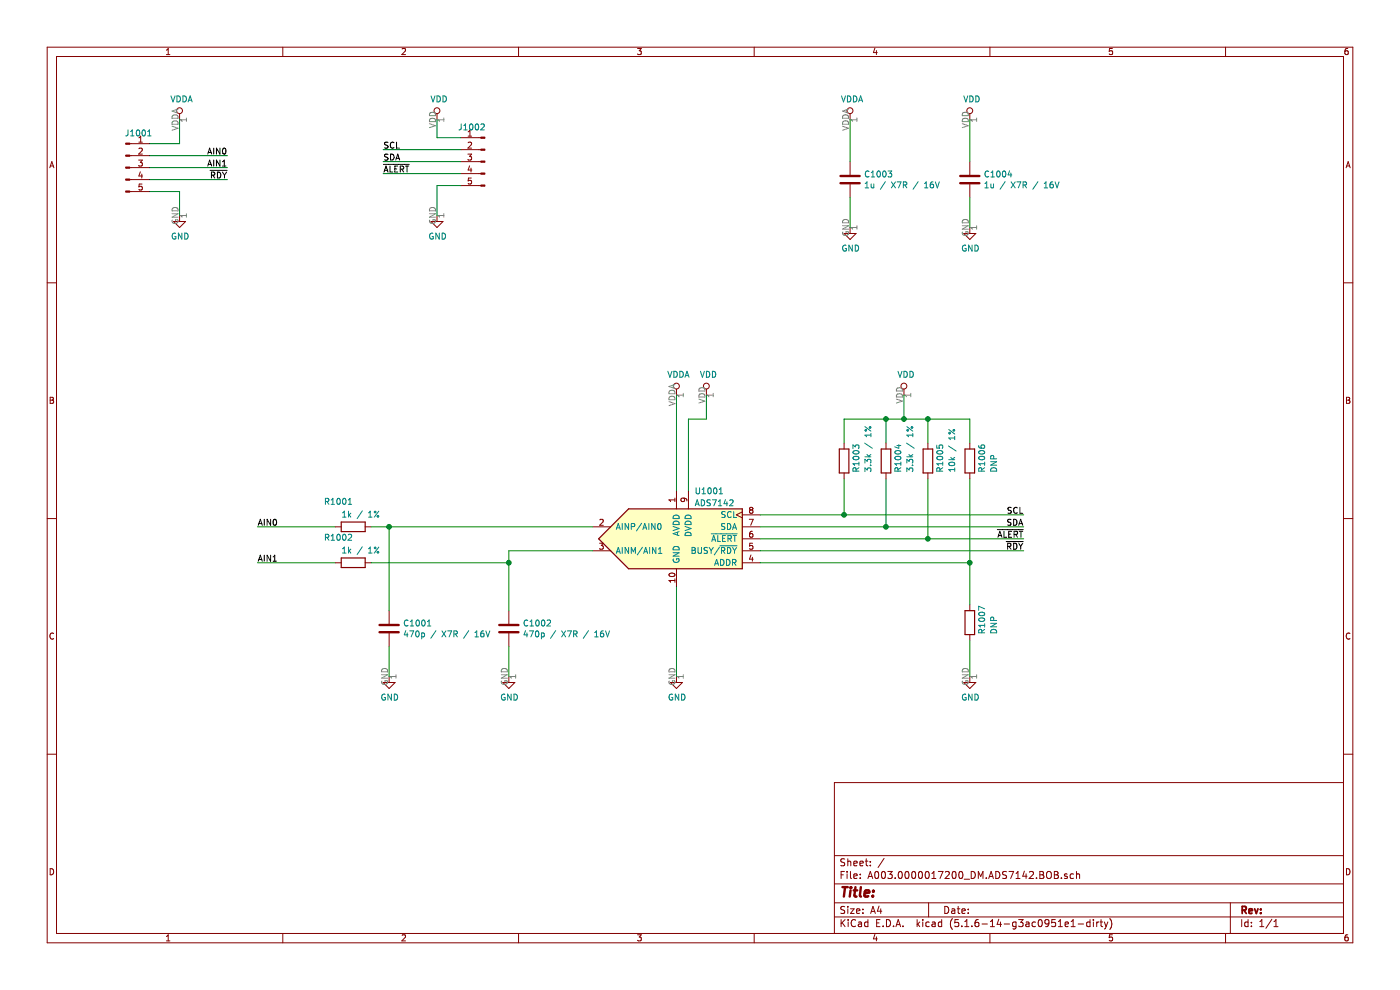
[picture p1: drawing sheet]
EESchema Schematic File Version 4
EELAYER 30 0
EELAYER END
$Descr A4 11693 8268
encoding utf-8
Sheet 1 1
Title ""
Date ""
Rev ""
Comp ""
Comment1 ""
Comment2 ""
Comment3 ""
Comment4 ""
$EndDescr
$Comp
L texas_instruments_local:ADS7142 U1001
U 1 1
P 5650 4500
F 0 "U1001" H 5800 4900 50  0000 L CNN
F 1 "ADS7142" H 5800 4800 50  0000 L CNN
F 2 "qfn:Texas_RUG0010A_X2QFN-10_1.5x2mm_Pitch0.5mm" H 5700 4900 50  0001 C CNN
F 3 "https://www.ti.com/lit/ds/symlink/ads7142.pdf" H 5700 4900 50  0001 C CNN
F 4 "Texas Instruments" H 5650 4500 50  0001 C CNN "Manufacturer"
F 5 "ADS7142IRUGT" H 5650 4500 50  0001 C CNN "PartNumber"
F 6 "www.mouser.com" H 5650 4500 50  0001 C CNN "Distributor#1"
F 7 "595-ADS7142IRUGT" H 5650 4500 50  0001 C CNN "OrderingCode#1"
F 8 "F.Cu" H 5650 4500 50  0001 C CNN "Layer"
	1    5650 4500
	1    0    0    -1  
$EndComp
$Comp
L Connector:Conn_01x05_Male J1001
U 1 1
P 1050 1400
F 0 "J1001" H 1158 1689 50  0000 C CNN
F 1 "Conn_01x05_Male" H 1158 1690 50  0001 C CNN
F 2 "Pin_Headers:Pin_Header_Straight_1x05_Pitch2.54mm" H 1050 1400 50  0001 C CNN
F 3 "~" H 1050 1400 50  0001 C CNN
F 4 "Amphenol FCI" H 1050 1400 50  0001 C CNN "Manufacturer"
F 5 "77311-118-05LF" H 1050 1400 50  0001 C CNN "PartNumber"
F 6 "www.mouser.com" H 1050 1400 50  0001 C CNN "Distributor#1"
F 7 "649-77311-118-05LF" H 1050 1400 50  0001 C CNN "OrderingCode#1"
F 8 "B.Cu" H 1050 1400 50  0001 C CNN "Layer"
	1    1050 1400
	1    0    0    -1  
$EndComp
$Comp
L Device:R R1001
U 1 1
P 2950 4400
F 0 "R1001" V 3157 4400 50  0000 L CNN
F 1 "1k / 1%" V 3050 4500 50  0000 R CNN
F 2 "Resistors_SMD:R_0402" V 2880 4400 50  0001 C CNN
F 3 "~" H 2950 4400 50  0001 C CNN
F 4 "Vishay / Dale" H 2950 4400 50  0001 C CNN "Manufacturer"
F 5 "CRCW04021K00FKEDC" H 2950 4400 50  0001 C CNN "PartNumber"
F 6 "www.mouser.com" H 2950 4400 50  0001 C CNN "Distributor#1"
F 7 "71-CRCW04021K00FKEDC" H 2950 4400 50  0001 C CNN "OrderingCode#1"
F 8 "B.Cu" H 2950 4400 50  0001 C CNN "Layer"
	1    2950 4400
	0    -1   -1   0   
$EndComp
$Comp
L Device:C C1001
U 1 1
P 3250 5250
F 0 "C1001" H 3365 5296 50  0000 L CNN
F 1 "470p / X7R / 16V" H 3365 5205 50  0000 L CNN
F 2 "Capacitors_SMD:C_0402" H 3288 5100 50  0001 C CNN
F 3 "~" H 3250 5250 50  0001 C CNN
F 4 "KEMET" H 3250 5250 50  0001 C CNN "Manufacturer"
F 5 "C0402C471K4RACTU" H 3250 5250 50  0001 C CNN "PartNumber"
F 6 "www.mouser.com" H 3250 5250 50  0001 C CNN "Distributor#1"
F 7 "80-C0402C471K4R" H 3250 5250 50  0001 C CNN "OrderingCode#1"
F 8 "B.Cu" H 3250 5250 50  0001 C CNN "Layer"
	1    3250 5250
	1    0    0    -1  
$EndComp
$Comp
L Device:R R1002
U 1 1
P 2950 4700
F 0 "R1002" V 3157 4700 50  0000 L CNN
F 1 "1k / 1%" V 3050 4800 50  0000 R CNN
F 2 "Resistors_SMD:R_0402" V 2880 4700 50  0001 C CNN
F 3 "~" H 2950 4700 50  0001 C CNN
F 4 "Vishay / Dale" H 2950 4700 50  0001 C CNN "Manufacturer"
F 5 "CRCW04021K00FKEDC" H 2950 4700 50  0001 C CNN "PartNumber"
F 6 "www.mouser.com" H 2950 4700 50  0001 C CNN "Distributor#1"
F 7 "71-CRCW04021K00FKEDC" H 2950 4700 50  0001 C CNN "OrderingCode#1"
F 8 "B.Cu" H 2950 4700 50  0001 C CNN "Layer"
	1    2950 4700
	0    -1   -1   0   
$EndComp
$Comp
L Device:C C1002
U 1 1
P 4250 5250
F 0 "C1002" H 4365 5296 50  0000 L CNN
F 1 "470p / X7R / 16V" H 4365 5205 50  0000 L CNN
F 2 "Capacitors_SMD:C_0402" H 4288 5100 50  0001 C CNN
F 3 "~" H 4250 5250 50  0001 C CNN
F 4 "KEMET" H 4250 5250 50  0001 C CNN "Manufacturer"
F 5 "C0402C471K4RACTU" H 4250 5250 50  0001 C CNN "PartNumber"
F 6 "www.mouser.com" H 4250 5250 50  0001 C CNN "Distributor#1"
F 7 "80-C0402C471K4R" H 4250 5250 50  0001 C CNN "OrderingCode#1"
F 8 "B.Cu" H 4250 5250 50  0001 C CNN "Layer"
	1    4250 5250
	1    0    0    -1  
$EndComp
Wire Wire Line
	4950 4400 3250 4400
Wire Wire Line
	3100 4700 4250 4700
Wire Wire Line
	4250 4700 4250 4600
Wire Wire Line
	4250 4600 4950 4600
Wire Wire Line
	4250 5100 4250 4700
Connection ~ 4250 4700
Wire Wire Line
	3250 5100 3250 4400
Connection ~ 3250 4400
Wire Wire Line
	3250 4400 3100 4400
$Comp
L Device:R R1003
U 1 1
P 7050 3850
F 0 "R1003" V 7150 3750 50  0000 L CNN
F 1 "3.3k / 1%" V 7250 3750 50  0000 L CNN
F 2 "Resistors_SMD:R_0603" V 6980 3850 50  0001 C CNN
F 3 "~" H 7050 3850 50  0001 C CNN
F 4 "Vishay / Dale" H 7050 3850 50  0001 C CNN "Manufacturer"
F 5 "CRCW06033K30FKEAC" H 7050 3850 50  0001 C CNN "PartNumber"
F 6 "www.mouser.com" H 7050 3850 50  0001 C CNN "Distributor#1"
F 7 "71-CRCW06033K30FKEAC" H 7050 3850 50  0001 C CNN "OrderingCode#1"
F 8 "F.Cu" H 7050 3850 50  0001 C CNN "Layer"
	1    7050 3850
	1    0    0    -1  
$EndComp
$Comp
L Device:R R1004
U 1 1
P 7400 3850
F 0 "R1004" V 7500 3750 50  0000 L CNN
F 1 "3.3k / 1%" V 7600 3750 50  0000 L CNN
F 2 "Resistors_SMD:R_0603" V 7330 3850 50  0001 C CNN
F 3 "~" H 7400 3850 50  0001 C CNN
F 4 "Vishay / Dale" H 7400 3850 50  0001 C CNN "Manufacturer"
F 5 "CRCW06033K30FKEAC" H 7400 3850 50  0001 C CNN "PartNumber"
F 6 "www.mouser.com" H 7400 3850 50  0001 C CNN "Distributor#1"
F 7 "71-CRCW06033K30FKEAC" H 7400 3850 50  0001 C CNN "OrderingCode#1"
F 8 "F.Cu" H 7400 3850 50  0001 C CNN "Layer"
	1    7400 3850
	1    0    0    -1  
$EndComp
Wire Wire Line
	7050 4000 7050 4300
Wire Wire Line
	7050 4300 6350 4300
Wire Wire Line
	6350 4400 7400 4400
Wire Wire Line
	7400 4400 7400 4000
$Comp
L Device:R R1005
U 1 1
P 7750 3850
F 0 "R1005" V 7850 3750 50  0000 L CNN
F 1 "10k / 1%" V 7950 3750 50  0000 L CNN
F 2 "Resistors_SMD:R_0603" V 7680 3850 50  0001 C CNN
F 3 "~" H 7750 3850 50  0001 C CNN
F 4 "Vishay / Dale" H 7750 3850 50  0001 C CNN "Manufacturer"
F 5 "CRCW060310K0FKEAC" H 7750 3850 50  0001 C CNN "PartNumber"
F 6 "www.mouser.com" H 7750 3850 50  0001 C CNN "Distributor#1"
F 7 "71-CRCW060310K0FKEAC" H 7750 3850 50  0001 C CNN "OrderingCode#1"
F 8 "F.Cu" H 7750 3850 50  0001 C CNN "Layer"
	1    7750 3850
	1    0    0    -1  
$EndComp
Wire Wire Line
	7750 4000 7750 4500
Wire Wire Line
	7750 4500 6350 4500
Wire Wire Line
	6350 4600 8550 4600
$Comp
L Device:R R1006
U 1 1
P 8100 3850
F 0 "R1006" V 8200 3750 50  0000 L CNN
F 1 "DNP" V 8300 3750 50  0000 L CNN
F 2 "Resistors_SMD:R_0603" V 8030 3850 50  0001 C CNN
F 3 "~" H 8100 3850 50  0001 C CNN
F 4 "F.Cu" H 8100 3850 50  0001 C CNN "Layer"
	1    8100 3850
	1    0    0    -1  
$EndComp
$Comp
L Device:R R1007
U 1 1
P 8100 5200
F 0 "R1007" V 8200 5100 50  0000 L CNN
F 1 "DNP" V 8300 5100 50  0000 L CNN
F 2 "Resistors_SMD:R_0603" V 8030 5200 50  0001 C CNN
F 3 "~" H 8100 5200 50  0001 C CNN
F 4 "F.Cu" H 8100 5200 50  0001 C CNN "Layer"
	1    8100 5200
	1    0    0    -1  
$EndComp
Wire Wire Line
	8100 4000 8100 4700
Wire Wire Line
	6350 4700 8100 4700
Connection ~ 8100 4700
Wire Wire Line
	8100 4700 8100 5050
$Comp
L power:GND #PWR01001
U 1 1
P 3250 5650
F 0 "#PWR01001" H 3250 5400 50  0001 C CNN
F 1 "GND" H 3255 5477 50  0000 C CNN
F 2 "" H 3250 5650 50  0001 C CNN
F 3 "" H 3250 5650 50  0001 C CNN
	1    3250 5650
	1    0    0    -1  
$EndComp
$Comp
L power:GND #PWR01002
U 1 1
P 4250 5650
F 0 "#PWR01002" H 4250 5400 50  0001 C CNN
F 1 "GND" H 4255 5477 50  0000 C CNN
F 2 "" H 4250 5650 50  0001 C CNN
F 3 "" H 4250 5650 50  0001 C CNN
	1    4250 5650
	1    0    0    -1  
$EndComp
$Comp
L power:GND #PWR01004
U 1 1
P 5650 5650
F 0 "#PWR01004" H 5650 5400 50  0001 C CNN
F 1 "GND" H 5655 5477 50  0000 C CNN
F 2 "" H 5650 5650 50  0001 C CNN
F 3 "" H 5650 5650 50  0001 C CNN
	1    5650 5650
	1    0    0    -1  
$EndComp
$Comp
L power:GND #PWR01011
U 1 1
P 8100 5650
F 0 "#PWR01011" H 8100 5400 50  0001 C CNN
F 1 "GND" H 8105 5477 50  0000 C CNN
F 2 "" H 8100 5650 50  0001 C CNN
F 3 "" H 8100 5650 50  0001 C CNN
	1    8100 5650
	1    0    0    -1  
$EndComp
Wire Wire Line
	8100 5350 8100 5650
Wire Wire Line
	5650 4900 5650 5650
Wire Wire Line
	4250 5400 4250 5650
Wire Wire Line
	3250 5400 3250 5650
$Comp
L power:VDDA #PWR01003
U 1 1
P 5650 3300
F 0 "#PWR01003" H 5650 3150 50  0001 C CNN
F 1 "VDDA" H 5667 3473 50  0000 C CNN
F 2 "" H 5650 3300 50  0001 C CNN
F 3 "" H 5650 3300 50  0001 C CNN
	1    5650 3300
	1    0    0    -1  
$EndComp
$Comp
L power:VDD #PWR01005
U 1 1
P 5900 3300
F 0 "#PWR01005" H 5900 3150 50  0001 C CNN
F 1 "VDD" H 5917 3473 50  0000 C CNN
F 2 "" H 5900 3300 50  0001 C CNN
F 3 "" H 5900 3300 50  0001 C CNN
	1    5900 3300
	1    0    0    -1  
$EndComp
$Comp
L power:VDD #PWR01008
U 1 1
P 7550 3300
F 0 "#PWR01008" H 7550 3150 50  0001 C CNN
F 1 "VDD" H 7567 3473 50  0000 C CNN
F 2 "" H 7550 3300 50  0001 C CNN
F 3 "" H 7550 3300 50  0001 C CNN
	1    7550 3300
	1    0    0    -1  
$EndComp
Wire Wire Line
	7050 3700 7050 3500
Wire Wire Line
	7050 3500 7400 3500
Wire Wire Line
	8100 3500 8100 3700
Wire Wire Line
	7550 3500 7550 3300
Connection ~ 7550 3500
Wire Wire Line
	7550 3500 7750 3500
Wire Wire Line
	7750 3700 7750 3500
Connection ~ 7750 3500
Wire Wire Line
	7750 3500 8100 3500
Wire Wire Line
	7400 3700 7400 3500
Connection ~ 7400 3500
Wire Wire Line
	7400 3500 7550 3500
Wire Wire Line
	5650 4100 5650 3300
Wire Wire Line
	5900 3300 5900 3500
Wire Wire Line
	5900 3500 5750 3500
Wire Wire Line
	5750 3500 5750 4100
$Comp
L Device:C C1003
U 1 1
P 7100 1500
F 0 "C1003" H 7215 1546 50  0000 L CNN
F 1 "1u / X7R / 16V" H 7215 1455 50  0000 L CNN
F 2 "Capacitors_SMD:C_0603" H 7138 1350 50  0001 C CNN
F 3 "~" H 7100 1500 50  0001 C CNN
F 4 "KEMET" H 7100 1500 50  0001 C CNN "Manufacturer"
F 5 "C0603C105K4RACTU" H 7100 1500 50  0001 C CNN "PartNumber"
F 6 "www.mouser.com" H 7100 1500 50  0001 C CNN "Distributor#1"
F 7 "80-C0603C105K4R" H 7100 1500 50  0001 C CNN "OrderingCode#1"
F 8 "F.Cu" H 7100 1500 50  0001 C CNN "Layer"
	1    7100 1500
	1    0    0    -1  
$EndComp
$Comp
L power:GND #PWR01007
U 1 1
P 7100 1900
F 0 "#PWR01007" H 7100 1650 50  0001 C CNN
F 1 "GND" H 7105 1727 50  0000 C CNN
F 2 "" H 7100 1900 50  0001 C CNN
F 3 "" H 7100 1900 50  0001 C CNN
	1    7100 1900
	1    0    0    -1  
$EndComp
Wire Wire Line
	7100 1650 7100 1900
$Comp
L Device:C C1004
U 1 1
P 8100 1500
F 0 "C1004" H 8215 1546 50  0000 L CNN
F 1 "1u / X7R / 16V" H 8215 1455 50  0000 L CNN
F 2 "Capacitors_SMD:C_0603" H 8138 1350 50  0001 C CNN
F 3 "~" H 8100 1500 50  0001 C CNN
F 4 "KEMET" H 8100 1500 50  0001 C CNN "Manufacturer"
F 5 "C0603C105K4RACTU" H 8100 1500 50  0001 C CNN "PartNumber"
F 6 "www.mouser.com" H 8100 1500 50  0001 C CNN "Distributor#1"
F 7 "80-C0603C105K4R" H 8100 1500 50  0001 C CNN "OrderingCode#1"
F 8 "F.Cu" H 8100 1500 50  0001 C CNN "Layer"
	1    8100 1500
	1    0    0    -1  
$EndComp
$Comp
L power:GND #PWR01010
U 1 1
P 8100 1900
F 0 "#PWR01010" H 8100 1650 50  0001 C CNN
F 1 "GND" H 8105 1727 50  0000 C CNN
F 2 "" H 8100 1900 50  0001 C CNN
F 3 "" H 8100 1900 50  0001 C CNN
	1    8100 1900
	1    0    0    -1  
$EndComp
Wire Wire Line
	8100 1650 8100 1900
$Comp
L power:VDDA #PWR01006
U 1 1
P 7100 1000
F 0 "#PWR01006" H 7100 850 50  0001 C CNN
F 1 "VDDA" H 7117 1173 50  0000 C CNN
F 2 "" H 7100 1000 50  0001 C CNN
F 3 "" H 7100 1000 50  0001 C CNN
	1    7100 1000
	1    0    0    -1  
$EndComp
$Comp
L power:VDD #PWR01009
U 1 1
P 8100 1000
F 0 "#PWR01009" H 8100 850 50  0001 C CNN
F 1 "VDD" H 8117 1173 50  0000 C CNN
F 2 "" H 8100 1000 50  0001 C CNN
F 3 "" H 8100 1000 50  0001 C CNN
	1    8100 1000
	1    0    0    -1  
$EndComp
Wire Wire Line
	7100 1350 7100 1000
Wire Wire Line
	8100 1350 8100 1000
$Comp
L Connector:Conn_01x05_Male J1002
U 1 1
P 4050 1350
F 0 "J1002" H 4158 1639 50  0000 C CNN
F 1 "Conn_01x05_Male" H 4158 1640 50  0001 C CNN
F 2 "Pin_Headers:Pin_Header_Straight_1x05_Pitch2.54mm" H 4050 1350 50  0001 C CNN
F 3 "~" H 4050 1350 50  0001 C CNN
F 4 "Amphenol FCI" H 4050 1350 50  0001 C CNN "Manufacturer"
F 5 "77311-118-05LF" H 4050 1350 50  0001 C CNN "PartNumber"
F 6 "www.mouser.com" H 4050 1350 50  0001 C CNN "Distributor#1"
F 7 "649-77311-118-05LF" H 4050 1350 50  0001 C CNN "OrderingCode#1"
F 8 "B.Cu" H 4050 1350 50  0001 C CNN "Layer"
	1    4050 1350
	-1   0    0    -1  
$EndComp
$Comp
L power:VDDA #PWR0101
U 1 1
P 1500 1000
F 0 "#PWR0101" H 1500 850 50  0001 C CNN
F 1 "VDDA" H 1517 1173 50  0000 C CNN
F 2 "" H 1500 1000 50  0001 C CNN
F 3 "" H 1500 1000 50  0001 C CNN
	1    1500 1000
	1    0    0    -1  
$EndComp
$Comp
L power:VDD #PWR0102
U 1 1
P 3650 1000
F 0 "#PWR0102" H 3650 850 50  0001 C CNN
F 1 "VDD" H 3667 1173 50  0000 C CNN
F 2 "" H 3650 1000 50  0001 C CNN
F 3 "" H 3650 1000 50  0001 C CNN
	1    3650 1000
	1    0    0    -1  
$EndComp
Wire Wire Line
	3850 1150 3650 1150
Wire Wire Line
	3650 1150 3650 1000
Wire Wire Line
	1250 1200 1500 1200
Wire Wire Line
	1500 1200 1500 1000
Wire Wire Line
	1250 1300 1900 1300
Wire Wire Line
	1250 1400 1900 1400
Wire Wire Line
	1250 1500 1900 1500
Wire Wire Line
	3200 1250 3850 1250
Wire Wire Line
	3200 1350 3850 1350
Wire Wire Line
	3200 1450 3850 1450
Wire Wire Line
	2150 4700 2800 4700
Wire Wire Line
	2150 4400 2800 4400
Wire Wire Line
	7750 4500 8550 4500
Connection ~ 7750 4500
Wire Wire Line
	7400 4400 8550 4400
Connection ~ 7400 4400
Wire Wire Line
	7050 4300 8550 4300
Connection ~ 7050 4300
Text Label 2150 4400 0    50   ~ 0
AIN0
Text Label 2150 4700 0    50   ~ 0
AIN1
Text Label 8550 4300 2    50   ~ 0
SCL
Text Label 8550 4400 2    50   ~ 0
SDA
Text Label 8550 4500 2    50   ~ 0
~ALERT
Text Label 8550 4600 2    50   ~ 0
~RDY
$Comp
L power:GND #PWR0103
U 1 1
P 1500 1800
F 0 "#PWR0103" H 1500 1550 50  0001 C CNN
F 1 "GND" H 1505 1627 50  0000 C CNN
F 2 "" H 1500 1800 50  0001 C CNN
F 3 "" H 1500 1800 50  0001 C CNN
	1    1500 1800
	1    0    0    -1  
$EndComp
$Comp
L power:GND #PWR0104
U 1 1
P 3650 1800
F 0 "#PWR0104" H 3650 1550 50  0001 C CNN
F 1 "GND" H 3655 1627 50  0000 C CNN
F 2 "" H 3650 1800 50  0001 C CNN
F 3 "" H 3650 1800 50  0001 C CNN
	1    3650 1800
	1    0    0    -1  
$EndComp
Wire Wire Line
	1250 1600 1500 1600
Wire Wire Line
	1500 1600 1500 1800
Wire Wire Line
	3850 1550 3650 1550
Wire Wire Line
	3650 1550 3650 1800
Text Label 1900 1300 2    50   ~ 0
AIN0
Text Label 1900 1400 2    50   ~ 0
AIN1
Text Label 1900 1500 2    50   ~ 0
~RDY
Text Label 3200 1250 0    50   ~ 0
SCL
Text Label 3200 1350 0    50   ~ 0
SDA
Text Label 3200 1450 0    50   ~ 0
~ALERT
$EndSCHEMATC
